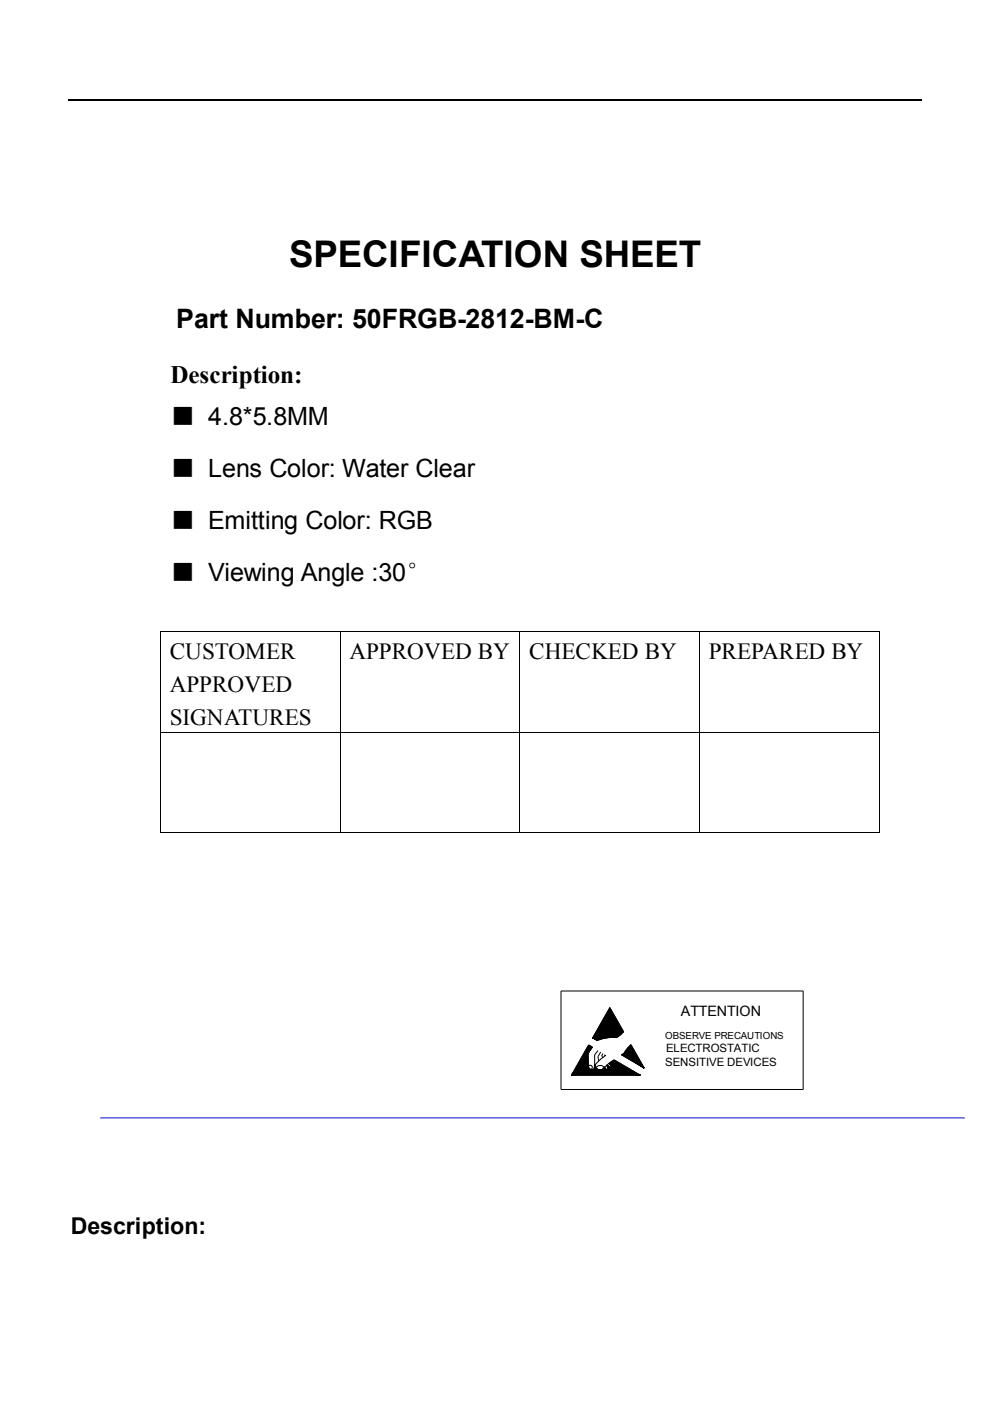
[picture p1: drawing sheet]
<svg xmlns="http://www.w3.org/2000/svg" width="210mm" height="297mm" viewBox="0 0 210 297" stroke-linecap="round" stroke-linejoin="round" font-family="sans-serif">
<path d="M14.5 21.2h181" fill="none" stroke="#000" stroke-width=".25"/>
<g fill="#000">
<path d="M34 133.8h.1v.2h-.1zM72.1 133.8h.1v.2h-.1zM110.2 133.8h.1v.2h-.1zM148.3 133.8h.1v.2h-.1zM186.4 133.8h.1v.2h-.1zM34 155.1h.1v.2h-.1zM72.1 155.1h.1v.2h-.1zM110.2 155.1h.1v.2h-.1zM148.3 155.1h.1v.2h-.1zM186.4 155.1h.1v.2h-.1zM34 176.5h.1v.1h-.1zM72.1 176.5h.1v.1h-.1z"/>
<path d="M110.2 176.5h.1v.1h-.1zM148.3 176.5h.1v.1h-.1zM186.4 176.5h.1v.1h-.1z"/>
</g>
<g fill="none" stroke="#000" stroke-width=".21">
<path d="M34 134v21.1M34.1 133.9h38M72.1 134v21.1M72.2 133.9h38M110.2 134v21.1M110.3 133.9h38M148.3 134v21.1M148.4 133.9h38M186.4 134v21.1M34 155.3v21.2M34.1 155.2h38M72.1 155.3v21.2"/>
<path d="M72.2 155.2h38M110.2 155.3v21.2M110.3 155.2h38M148.3 155.3v21.2M148.4 155.2h38M186.4 155.3v21.2M34.1 176.6h38M72.2 176.6h38M110.3 176.6h38M148.4 176.6h38"/>
</g>
<path d="M115.7 205.7h60.7v27.6h-60.7z" fill="#fff"/>
<path d="M115.6 205.7v27.6M176.4 205.7v27.6" fill="none" stroke="#fff" stroke-width=".21"/>
<g fill="none" stroke="#000" stroke-width=".21">
<path d="M118.9 210.1h51.4v20.9h-51.4zM125.7 220h5M129.3 213.6l-3.6 6.5M129.3 213.6l2.9 5.1-6.5 1.4zM129.3 213.6l2.9 5.1M129.6 220l1.1-.1zM132.2 218.8a2.47 2.47 0 0 1-2.6 1.2l-1.5 .1-1.5 .5-.9-.5M132.2 218.7v.1M121.2 228l6.2-1.1 8.3 1.1zM121.2 228l4.4-1.1h1.8zM121.2 228l4.1-1.2 .3 .1zM121.2 228l3.7-1.5 .4 .3z"/>
<path d="M121.2 228l3.6-1.9 .1 .4zM124.7 223.5l.1 2.6-3.6 1.9zM124.7 223.5l.1 2.6M124.8 226.1l.1 .4 .4 .3M124.8 226l.3-.2 .3 .1 .2 .3-.1 .4-.3 .2M124.8 221.6l-3.6 6.4h14.5l-5.5-3.3M124.8 221.6l.8 .4-4.4 6zM124.8 221.6l.8 .4M125 222.9l-.3 .6-3.5 4.5zM125 222.9l-.3 .6M125.6 222l-4.4 6zM125.6 222l-.6 .9"/>
<path d="M125.6 226.9h1.8zM125.6 226.9h1.6zM125.6 226.9l1.4-.1zM125.6 226.9l.3-.2 .9 .1zM125.7 220.1h2.4l-1.4 .5zM125.7 220.1l1 .5zM125.7 220.1l3.1-.1-.7 .1zM125.7 220.1l3.9-.1zM125.7 220.1l5-.2zM125.7 220.1l5.4-.3-.4 .1zM125.7 220.1l5.9-.8-.5 .5zM125.7 220.1l6.5-1.3-.6 .5z"/>
<path d="M125.7 220.1l6.5-1.4zM125.7 220.1h3.1M125.7 220h3.9M125.9 226.7l.6-.2 .3 .3zM125.9 226.7l-.3 .2-.3-.1M126.1 226.2l.4 .3-.6 .2zM126.1 226.2l.2-.1 .2 .4zM126.1 225.7l.2 .4-.2 .1zM126.1 225.7h.2v.4zM126.1 223.6v2.1M126.1 225.7l-.2 1M126.3 225.7h-.2"/>
<path d="M126.8 222.7l-.7 .9M126.8 226.8l.4 .1M127.1 226.8l.3 .1M127.4 223l-.6 1 .2 1M127.4 226.9l8.3 1.1zM127.6 226.9l.2-.1 7.9 1.2zM127.6 226.9h-.2M127.8 226.8l-.2 .1M127.8 226.8l.7-.1 7.2 1.3zM127.8 226.7h.7zM127.8 226.7l.5-.1 .2 .1zM127.8 226.7v.1"/>
<path d="M127.8 223.4l-.2 .4 .2 .5M127.9 226.6h.4l-.5 .1zM127.9 226.6l-.1 .1M127.9 226.5l.4 .1zM127.9 226.5v.1M128 226.4l-.1 .1M128.1 226.3l.2 .3-.3-.2zM128.1 226.3l.1-.1 .1 .4zM128.1 226.3l-.5-.4h-.7l-.6 .5M128.2 226.2l.1 .4M128.2 223.6v.3M128.5 223.7l-2.2 1.9a.87 .87 0 0 0 .5 1.2"/>
<path d="M128.5 226.7l7.2 1.3zM128.6 225.8l.6 .4-.4 .2zM128.6 225.8l.2 .6M128.7 225.8l.5 .4zM128.7 225.8l.5 .4M128.8 226.4l6.9 1.6-6.9-1.4zM128.8 226.4l.6-.1 6.3 1.7zM128.8 226.4l.6-.1zM128.8 226.4l-.1 .3-.4-.1M128.8 226.6l6.9 1.4-7-1.3zM129.1 225.4l6.6 2.6-6.2-2zM129.1 225.4l.6-.3 6 2.9z"/>
<path d="M129.1 225.4l.4 .6M129.4 226.3l6.3 1.7zM129.5 226l6.2 2-6.1-1.9zM129.5 226v.3l-.3-.1M129.6 226.1l6.1 1.9-6.2-1.7zM129.7 225.1l.5-.4 5.5 3.3zM130.2 224.7l-2.2 1.7M131.7 223.6l.3-.1 4.6 3zM132 223.5l.3-.2 4.3 3.2zM132.6 222.8l4 3.7-4.3-3.2zM132.7 222.7l3.9 3.8zM132.7 222.7l-.1 .1"/>
<path d="M133.2 222.1l3.4 4.4-3.9-3.8zM133.8 221.5l2.8 5-3.4-4.4zM133.8 221.5l-1.1 1.2M133.8 221.5l2.8 5-4.9-2.9a1.18 1.18 0 0 0 .9-.8"/>
</g>
<g fill="#000">
<path d="M129.3 213.6l2.9 5.1-6.5 1.4zM129.6 220l1.1-.1zM125.7 220.1l5.9-.8-.5 .5zM125.7 220.1l6.5-1.3-.6 .5zM125.7 220.1l6.5-1.4zM124.7 223.5l.1 2.6-3.6 1.9zM121.2 228l3.6-1.9 .1 .4zM124.8 221.6l.8 .4-4.4 6zM121.2 228l3.7-1.5 .4 .3zM125 222.9l-.3 .6-3.5 4.5zM121.2 228l4.1-1.2 .3 .1zM125.6 222l-4.4 6z"/>
<path d="M121.2 228l4.4-1.1h1.8zM125.7 220.1h2.4l-1.4 .5zM125.7 220.1l1 .5zM125.6 226.9l.3-.2 .9 .1zM126.1 226.2l.4 .3-.6 .2zM126.1 225.7l.2 .4-.2 .1zM126.1 226.2l.2-.1 .2 .4zM126.1 225.7h.2v.4zM125.9 226.7l.6-.2 .3 .3zM125.6 226.9l1.4-.1zM125.6 226.9h1.6zM125.6 226.9h1.8z"/>
<path d="M121.2 228l6.2-1.1 8.3 1.1zM127.4 226.9l8.3 1.1zM127.6 226.9l.2-.1 7.9 1.2zM127.8 226.7h.7zM127.9 226.6h.4l-.5 .1zM127.9 226.5l.4 .1zM128.1 226.3l.2 .3-.3-.2zM128.1 226.3l.1-.1 .1 .4zM127.8 226.7l.5-.1 .2 .1zM127.8 226.8l.7-.1 7.2 1.3zM128.6 225.8l.6 .4-.4 .2zM128.6 225.8l.6 .4z"/>
<path d="M128.7 225.8l.5 .4zM128.5 226.7l7.2 1.3zM128.8 226.4l6.9 1.6-6.9-1.4zM128.8 226.6l6.9 1.4-7-1.3zM129.1 225.4l6.6 2.6-6.2-2zM128.8 226.4l.6-.1zM128.8 226.4l.6-.1 6.3 1.7zM129.4 226.3l6.3 1.7zM129.5 226l6.2 2-6.1-1.9zM129.6 226.1l6.1 1.9-6.2-1.7zM129.1 225.4l.6-.3 6 2.9zM129.7 225.1l.5-.4 5.5 3.3z"/>
<path d="M131.7 223.6l.3-.1 4.6 3zM132 223.5l.3-.2 4.3 3.2zM132.6 222.8l4 3.7-4.3-3.2zM132.7 222.7l3.9 3.8zM133.2 222.1l3.4 4.4-3.9-3.8zM133.8 221.5l2.8 5-3.4-4.4z"/>
</g>
<path d="M125.7 219.9h5.4" fill="none" stroke="#000" stroke-width=".27"/>
<path d="M132.2 218.7v.1z" fill="#000"/>
<path d="M21.3 237h183.2" fill="none" stroke="#33c" stroke-width=".25"/>
<text font-size="7.8" x="61.3" y="56.6">SPECIFICATION SHEET</text>
<text font-size="5.7" x="37.3" y="69.5">Part Number: 50FRGB-2812-BM-C</text>
<g font-size="5.3">
<text x="36.2" y="81.3">Description:</text>
<text x="36.2" y="90.1">■ 4.8*5.8MM</text>
<text x="36.2" y="101.1">■ Lens Color: Water Clear</text>
<text x="36.2" y="112.1">■ Emitting Color: RGB</text>
<text x="36.2" y="123.1">■ Viewing Angle :30°</text>
</g>
<g font-size="4.9">
<text x="36" y="139.6">CUSTOMER</text>
<text x="74.1" y="139.6">APPROVED BY</text>
<text x="112.2" y="139.6">CHECKED BY</text>
<text x="150.3" y="139.6">PREPARED BY</text>
<text x="36" y="146.7">APPROVED</text>
<text x="36" y="153.8">SIGNATURES</text>
<text x="15" y="261.6">Description:</text>
</g>
<text font-size="3" x="144.4" y="215.3">ATTENTION</text>
<g font-size="2.4">
<text x="141.1" y="225.9">SENSITIVE DEVICES</text>
<text x="141.2" y="223.1">ELECTROSTATIC</text>
</g>
<text font-size="2.1" x="141.1" y="220.3">OBSERVE PRECAUTIONS</text>
</svg>
